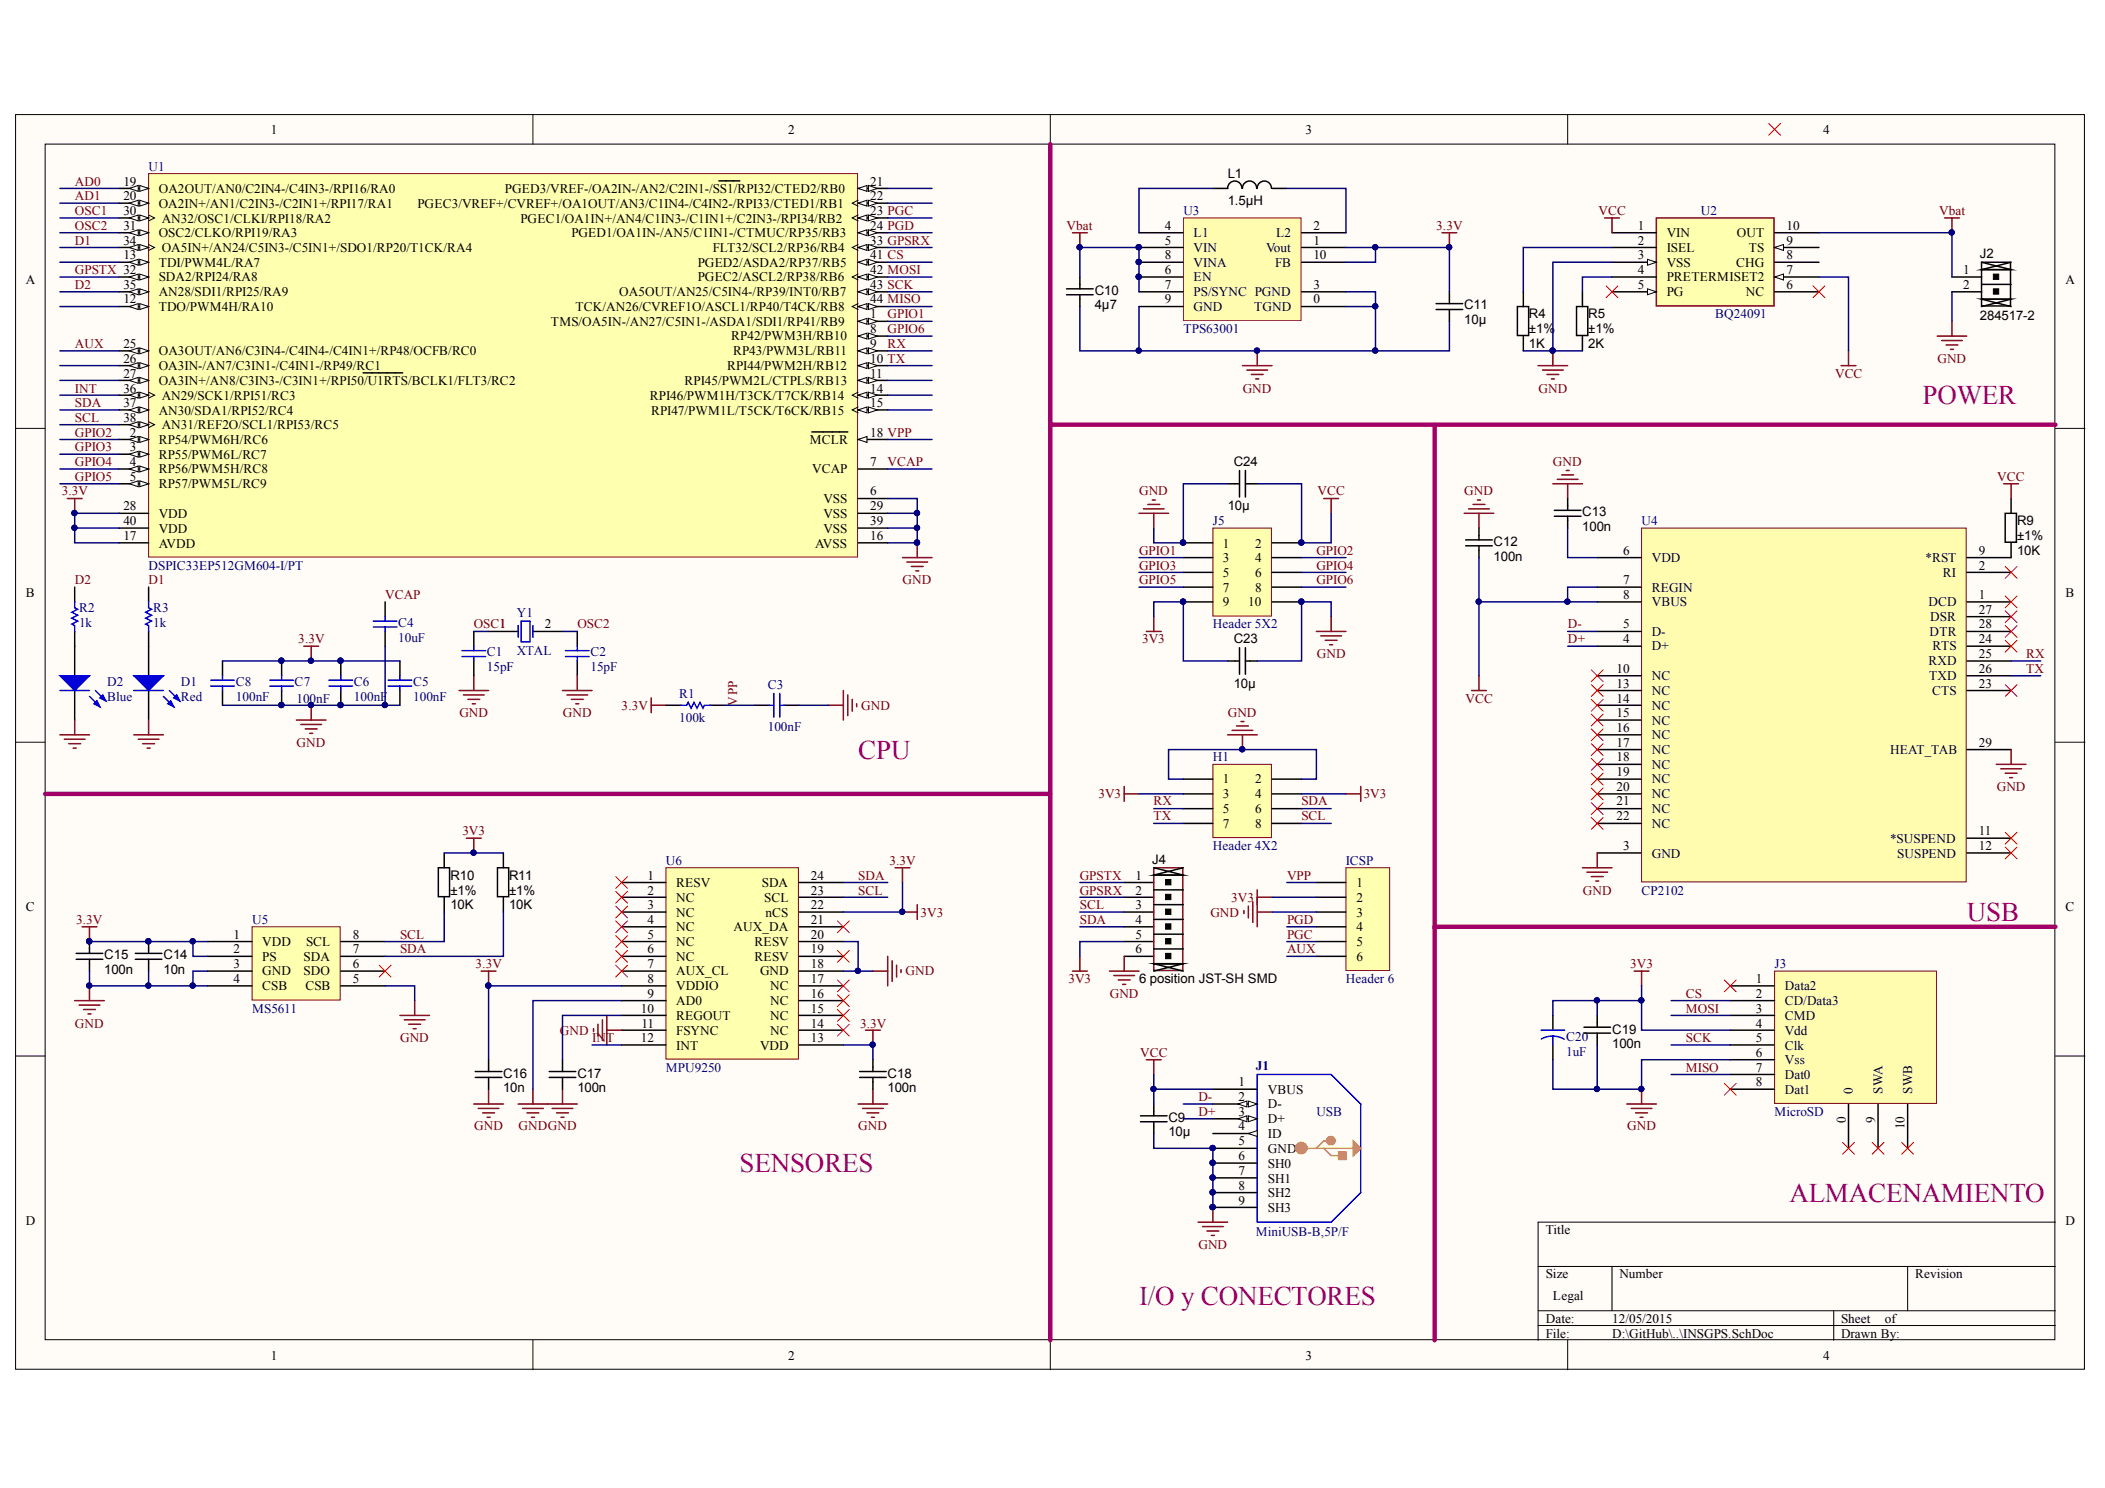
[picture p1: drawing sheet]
# Altium project INSGPS_V1.0.PrjPcb
1 sheet, 47 parts. Net scope: global (net labels, ports and power ports of the same name join across sheets).
Board file: INSGPS.PcbDoc

## Sheet INSGPS.SchDoc
size Legal

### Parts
C1  15pF  [C0805]
C2  15pF  [C0805]
C3  100nF  [C0805]
C4  10uF  [C0805]
C5  100nF  [C0805]
C6  100nF  [C0805]
C7  100nF  [C0805]
C8  100nF  [C0805]
C9  10µ  [CAPC3216X180N]
C10  4µ7  [CAPC2012X135N]
C11  10µ  [CAPC3216X180N]
C12  100n  [CAPC2012X135N]
C13  100n  [CAPC2012X135N]
C14  10n  [CAPC2012X135N]
C15  100n  [CAPC2012X135N]
C16  10n  [CAPC2012X135N]
C17  100n  [CAPC2012X135N]
C18  100n  [CAPC2012X135N]
C19  100n  [CAPC2012X135N]
C20  1uF  [CC3216-1206]
C23  10µ  [CAPC3216X180N]
C24  10µ  [CAPC3216X180N]
D1  Red  [0805 LED RED]
D2  Blue  [0805 LED RED]
H1  Header 4X2  [HDR2X4]
ICSP  Header 6  [HDR1X6]
J1  value MiniUSB-B,5P/F  [USB_MINIB_SMT]  (hidden comment: USB_MINIB_SMT)
J2  Manufacturer Part Number 1: 284517-2  [S2B-PH-K-S]  (hidden comment: ST 2 pins 1mm pitch)
J3  MicroSD  [SD CARD]
J4  6 position JST-SH SMD  [SM06B-SRSS-TB]
J5  Header 5X2  [HDR2X5]
L1  1.5µH  [IND_COILCRAFT_LPS3015]
R1  100k  [6-0805_M]
R2  1k  [6-0805_M]
R3  1k  [6-0805_M]
R4  Tolerance: ±1%  [RESC2012X70N]  (hidden comment: 1K)
R5  Tolerance: ±1%  [RESC2012X70N]  (hidden comment: 2K)
R9  Tolerance: ±1%  [RESC2012X70N]  (hidden comment: 10K)
R10  Tolerance: ±1%  [RESC2012X70N]  (hidden comment: 10K)
R11  Tolerance: ±1%  [RESC2012X70N]  (hidden comment: 10K)
U1  DSPIC33EP512GM604-I/PT  [TQFP-44]
U2  BQ24091  [10MSOP-PowerPAD]
U3  TPS63001  [TDFN-EP 10]
U4  CP2102  [QFN50P400X400X95-28N]
U5  MS5611  [MS5611]
U6  MPU9250  [QFN50P400X400X95-24N]
Y1  XTAL  [CRYSTAL_NX5032GA / NX5032GB]

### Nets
3.3V: C5.2 C6.1 C7.2 C8.2 C11.1 C14.1 C15.1 C16.1 C18.1 C19.1 C20.1 C23.1 H1.3 H1.4 ICSP.2 J3.4(Vdd) J4.5 J5.9 R1.2 R10.1 R11.1 U1.17(AVDD) U1.28(VDD) U1.40(VDD) U3.1(Vout) U3.10(FB) U5.1(VDD) U5.2(PS) U6.8(VDDIO) U6.13(VDD) U6.22(nCS)  [also labelled 3V3]
GND: C1.1 C2.1 C3.1 C4.1 C5.1 C6.2 C7.1 C8.1 C9.2 C10.2 C11.2 C12.2 C13.1 C14.2 C15.2 C16.2 C17.2 C18.2 C19.2 C20.2 C23.2 C24.1 D1.2(K) D2.2(K) H1.1 H1.2 ICSP.3 J1.5(GND) J1.6(SH0) J1.7(SH1) J1.8(SH2) J1.9(SH3) J2.2 J3.6(Vss) J4.6 J5.1 J5.10 R4.2 R5.2 U1.6(VSS) U1.16(AVSS) U1.29(VSS) U1.39(VSS) U2.3(VSS) U3.0(TGND) U3.3(PGND) U3.9(GND) U4.3(GND) U4.29(HEAT_TAB) U5.3(GND) U5.4(CSB) U5.5(CSB) U6.9(AD0) U6.11(FSYNC) U6.18(GND) U6.20(RESV)
Vbat: C10.1 J2.1 U2.10(OUT) U3.5(VIN) U3.6(EN) U3.7(PS/SYNC) U3.8(VINA)
VCC: C9.1 C12.1 C24.2 J1.1(VBUS) J5.2 R9.1 U2.1(VIN) U2.7(ISET2) U4.7(REGIN) U4.8(VBUS)
AD0: U1.19(OA2OUT/AN0/C2IN4-/C4IN3-/RPI16/RA0)
AD1: U1.20(OA2IN+/AN1/C2IN3-/C2IN1+/RPI17/RA1)
AUX: ICSP.6 U1.25(OA3OUT/AN6/C3IN4-/C4IN4-/C4IN1+/RP48/OCFB/RC0)
CS: J3.2(CD/Data3) U1.41(PGED2/ASDA2/RP37/RB5)
D1: R3.1 U1.34(OA5IN+/AN24/C5IN3-/C5IN1+/SDO1/RP20/T1CK/RA4)
D2: R2.1 U1.35(AN28/SDI1/RPI25/RA9)
D+: J1.3(D+) U4.4(D+)
D-: J1.2(D-) U4.5(D-)
GPIO1: J5.3 U1.1(TMS/OA5IN-/AN27/C5IN1-/ASDA1/SDI1/RP41/RB9)
GPIO2: J5.4 U1.2(RP54/PWM6H/RC6)
GPIO3: J5.5 U1.3(RP55/PWM6L/RC7)
GPIO4: J5.6 U1.4(RP56/PWM5H/RC8)
GPIO5: J5.7 U1.5(RP57/PWM5L/RC9)
GPIO6: J5.8 U1.8(RP42/PWM3H/RB10)
GPSRX: J4.2 U1.33(FLT32/SCL2/RP36/RB4)
GPSTX: J4.1 U1.32(SDA2/RPI24/RA8)
INT: U1.36(AN29/SCK1/RPI51/RC3) U6.12(INT)
MISO: J3.7(Dat0) U1.44(TCK/AN26/CVREF1O/ASCL1/RP40/T4CK/RB8)
MOSI: J3.3(CMD) U1.42(PGEC2/ASCL2/RP38/RB6)
OSC1: C1.2 U1.30(AN32/OSC1/CLKI/RPI18/RA2) Y1.1(OSC1)
OSC2: C2.2 U1.31(OSC2/CLKO/RPI19/RA3) Y1.2(OSC2)
PGC: ICSP.5 U1.23(PGEC1/OA1IN+/AN4/C1IN3-/C1IN1+/C2IN3-/RPI34/RB2)
PGD: ICSP.4 U1.24(PGED1/OA1IN-/AN5/C1IN1-/CTMUC/RP35/RB3)
RX: H1.5 U1.9(RP43/PWM3L/RB11) U4.25(RXD)
SCK: J3.5(Clk) U1.43(OA5OUT/AN25/C5IN4-/RP39/INT0/RB7)
SCL: H1.8 J4.3 R10.2 U1.38(AN31/REF2O/SCL1/RPI53/RC5) U5.8(SCL) U6.23(SCL)
SDA: H1.6 J4.4 R11.2 U1.37(AN30/SDA1/RPI52/RC4) U5.7(SDA) U6.24(SDA)
TX: H1.7 U1.10(RPI44/PWM2H/RB12) U4.26(TXD)
VCAP: C4.2 U1.7(VCAP)
VPP: C3.2 ICSP.1 R1.1 U1.18(~{MCLR})
NetC13_2: C13.2 U4.6(VDD)
NetC17_1: C17.1 U6.10(REGOUT)
NetD1_1: D1.1(A) R3.2
NetD2_1: D2.1(A) R2.2
NetL1_1: L1.1 U3.4(L1)
NetL1_2: L1.2 U3.2(L2)
NetR4_1: R4.1 U2.2(ISEL)
NetR5_1: R5.1 U2.4(PRETERM)
NetR9_2: R9.2 U4.9(*RST)

Not connected (* = marked no-connect by the designer): J1 4(ID); J3 0* 1(Data2)* 8(Dat1)* 9(SWA)* 10(SWB)*; U1 11(RPI45/PWM2L/CTPLS/RB13) 12(TDO/PWM4H/RA10) 13(TDI/PWM4L/RA7) 14(RPI46/PWM1H/T3CK/T7CK/RB14) 15(RPI47/PWM1L/T5CK/T6CK/RB15) 21(PGED3/VREF-/OA2IN-/AN2/C2IN1-/~{SS1}/RPI32/CTED2/RB0) 22(PGEC3/VREF+/CVREF+/OA1OUT/AN3/C1IN4-/C4IN2-/RPI33/CTED1/RB1) 26(OA3IN-/AN7/C3IN1-/C4IN1-/RP49/RC1) 27(OA3IN+/AN8/C3IN3-/C3IN1+/RPI50/~{U1RTS}/BCLK1/FLT3/RC2); U2 5(PG)* 6(NC)* 8(CHG) 9(TS)*; U4 1(DCD)* 2(RI)* 10(NC)* 11(*SUSPEND)* 12(SUSPEND)* 13(NC)* 14(NC)* 15(NC)* 16(NC)* 17(NC)* 18(NC)* 19(NC)* 20(NC)* 21(NC)* 22(NC)* 23(CTS)* 24(RTS)* 27(DSR)* 28(DTR)*; U5 6(SDO)*; U6 1(RESV)* 2(NC)* 3(NC)* 4(NC)* 5(NC)* 6(NC)* 7(AUX_CL)* 14(NC)* 15(NC)* 16(NC)* 17(NC)* 19(RESV)* 21(AUX_DA)*

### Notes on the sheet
- POWER
- CPU
- (near U4) USB
- SENSORES
- ALMACENAMIENTO
- I/O y CONECTORES
